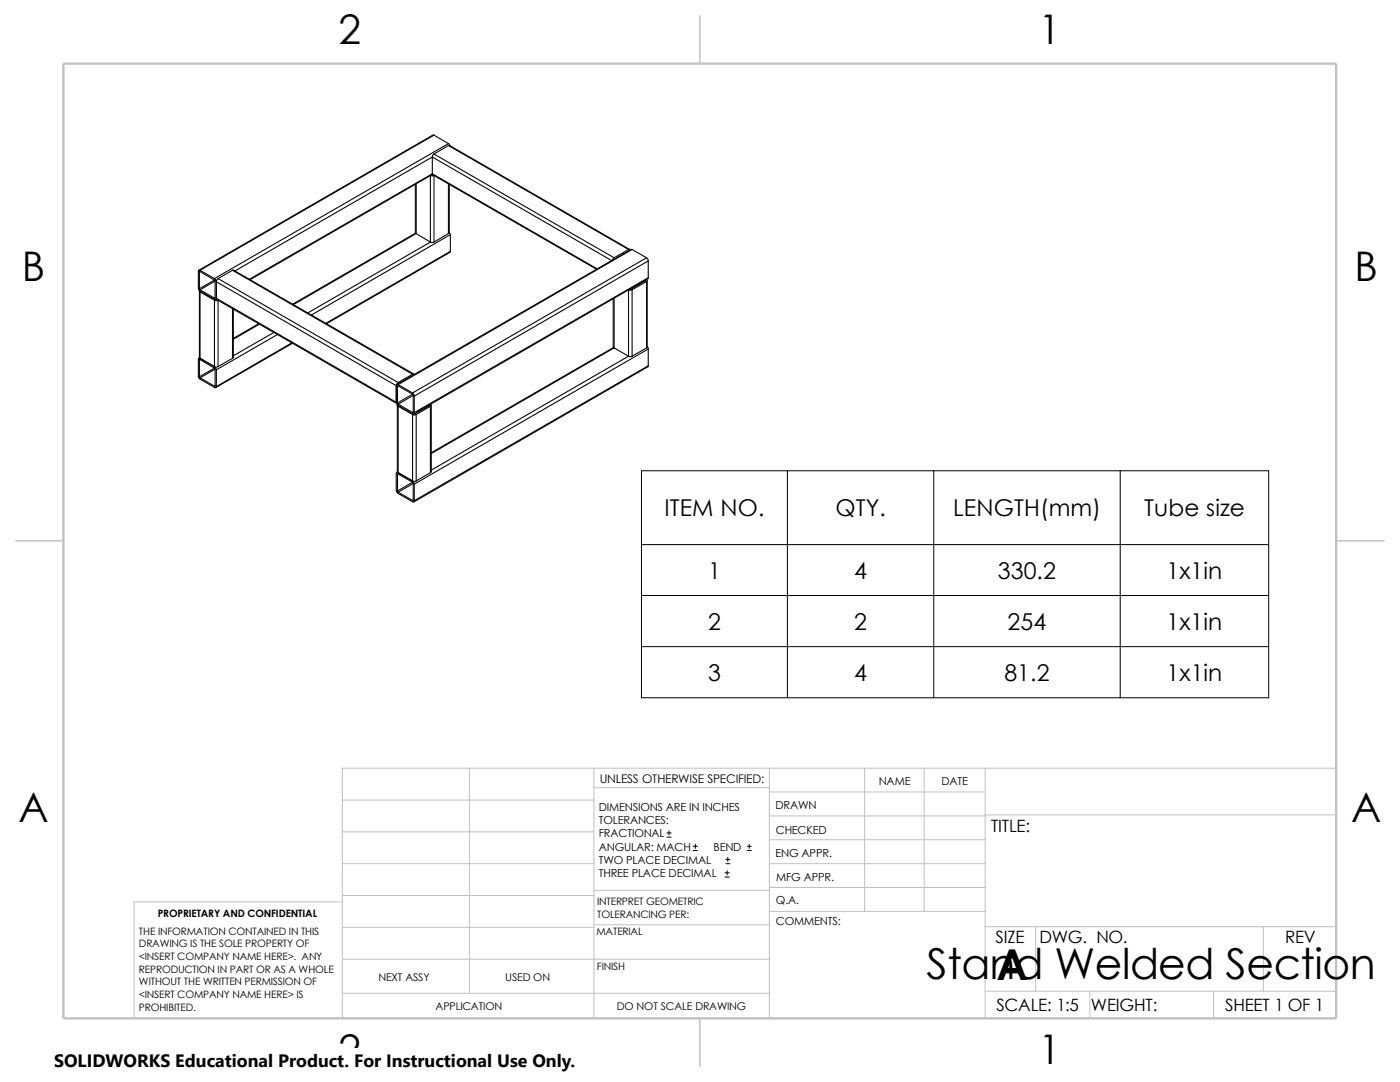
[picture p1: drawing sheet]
<svg xmlns="http://www.w3.org/2000/svg" width="279mm" height="216mm" viewBox="0 0 279 216" stroke-linecap="round" stroke-linejoin="round" font-family="sans-serif">
<g fill="none" stroke="#c0c0c0" stroke-width=".2">
<path d="M68.3 159.6h50.2M93.7 153.3v44.9M118.5 153.3v49.9M118.5 157.2h35M153.5 153.3v49.9M153.5 158h43.1M172.6 153.3v28.6M184.4 153.3v28.6M196.6 153.3v49.9M266.7 153.3h-198.4v49.9M68.3 166h50.2M68.3 172.3h50.2"/>
<path d="M68.3 178.7h50.2M68.3 180h-41.5v23.2M118.5 177.7h35.1M153.5 162.8h43.1M153.5 167.6h43.1M153.5 172.3h43.1M153.5 177.1h43.1M196.6 162.6h70.1M68.3 198.2h85.2M68.3 191.4h85.2M68.3 185h50.2M118.5 184.5h35.1"/>
<path d="M153.6 181.9h43M196.6 184.9h70.1M196.6 197.8h70.1M206.7 184.9v12.9M217.5 197.8v5.4M242.2 197.8v5.4M252.1 184.9v12.9"/>
</g>
<path d="M139.7 3.2v9.5M3.1 107.9h9.6M266.7 107.9h9.5M139.7 203.2v9.5" fill="none" stroke="#c0c0c0" stroke-width=".21"/>
<path d="M12.7 12.7h254v190.5h-254z" fill="none" stroke="#c0c0c0" stroke-width=".47"/>
<g fill="none" stroke="#000" stroke-width=".21">
<path d="M82.9 36.8v9.7l.2 .1M83.1 36.7v9.9M86.1 34.9h.3M86.3 34.7l.1 .2 32.6 18.8M86.3 31.3l-39.4 22.8M86.3 34.7l-36.5 21M86.3 31.3l35.7 20.7M86.3 34.7l32.9 18.9M86.3 31.3v3.4M86.3 34.8l-36.3 21M86.6 27h-.2l-46.7 26.9M86.6 27l-46.7 26.9"/>
<path d="M86.6 27l2.9 1.7M86.6 30.7l36 20.7M86.6 30.7l-.3 .6M89.5 28.7l.3 .4M89.5 29h.2l36 20.8M89.5 36.7v9.9M89.5 28.7l-46.7 26.9M89.5 29l35.9 20.8M89.5 29l-2.9 1.7M89.7 36.8v9.7l-.2 .1M39.8 58l.1 .3M39.8 58v13.4l.1 .1"/>
<path d="M39.8 57.6l.1 .2M39.8 54.3v3.3M39.9 54.2l-.1 .1M39.9 58.3l2.9 1.6M39.9 58.3v13.2M39.9 53.9l2.9 1.7M39.9 57.8l2.9 1.7M39.9 54.2l2.9 1.7M39.9 53.9h-.3v.2v3.6l.3 .4 2.9 1.6a.23 .23 0 0 0 .3 .1 .23 .23 0 0 0 .1-.3M42.8 55.6l.4 .6M42.8 55.9l-3 1.7M42.8 59.9v13.3"/>
<path d="M42.8 59.9h.7v13.3M42.8 55.9l.1 .2M42.9 59.4l-.1 .1M42.9 56.1l-3 1.7M42.9 56.1v3.3M43.2 59.5l.1 .3 35.8 20.7M43.2 56.2v3.3M43.2 56.2l35.9 20.8M43.2 59.5l35.9 20.8M43.2 59.7l-.1 .1h.2M43.5 55.6l-.3 .6M43.5 55.6l36 20.7"/>
<path d="M46.4 53.9h.2l36 20.7M46.4 53.9l35.9 20.8M46.4 53.9l-2.9 1.7M82.9 46.5l-24.5 14.2M83.1 46.6l-24.6 14.2M83.1 46.6l2.8 1.7M85.9 48.3h.7M85.9 48.3v-13.2h.7v13.2M85.9 48.3l-24.5 14.1M89.5 46.6l-2.9 1.7M89.7 46.4l.2 .4M89.9 50.2l-.2 .2-24.5 14.2"/>
<path d="M89.9 46.8l-27.8 16.1M89.9 50.2l-24.9 14.3M89.9 46.8v3.4M122.4 59.6v9.6l.2 .2M122.6 51.4l-.4 .5M122.6 59.5v9.9M125.4 49.8l.4 .1M125.4 49.8l-2.8 1.6M125.6 57.7h.3M125.9 57.6v.1M126.2 57.8h-.8v13.3M126.2 49.8l-.3-.1-46.7 27"/>
<path d="M126.2 57.8v13.3M126.2 49.8l-46.7 27M126.2 49.8l2.8 1.6M128.8 55.9v.1M128.8 56l-2.9 1.7M129 56.2l-2.8 1.6M129 56.2v13.2M129 51.4l-46.7 27M129 55.8l.2 .1-.2 .3M129 51.4l.4 .7M129.2 56v13.3l-.2 .1M129.4 55.4l-.1 .2-46.7 27h.2"/>
<path d="M129.4 52.1v3.3M129.4 52.1l-46.7 26.9M129.4 55.4l-46.7 26.9M39.8 75.2l.1 .2M39.8 71.8v3.4M39.8 71.4l-.1 .1M39.9 71.8h-.1M39.9 71.5l2.9 1.7M39.9 75.4l2.9 1.6M39.9 71.8l2.9 1.6M39.9 71.5l-.3 .1 .1 3.8 3.3 2 .2-.3M42.8 73.2l.4 .6"/>
<path d="M42.8 73.4l-3 1.8M42.8 73.2l.4 .1 .3-.1M42.8 73.4l.1 .3M42.9 77v.1l-.1-.1M42.9 77h-.1M42.9 73.7l-3 1.7M42.9 73.7v3.3M43.2 73.8v3.3M46.4 61.6v9.9M46.4 71.5l-2.9 1.7M46.6 61.7v9.6l-.2 .2M51.6 64.6l-5 2.9"/>
<path d="M51.8 64.7l-5.2 3M54.7 66.3l-8.1 4.7M55.4 66.8l-12.2 7M58.3 68.4l-15.1 8.7M58.4 68.5l-15.3 8.8M79.1 77v3.3M79.3 77.1v3.3M79.5 76.3l-.4 .7M79.5 76.8a.23 .23 0 0 0-.3-.1 .23 .23 0 0 0-.1 .3M79.5 77l-.2 .1M79.5 76.8l2.8 1.6M79.5 77l2.8 1.7"/>
<path d="M82.3 78.7l.2 .2M82.3 74.7h.3M82.3 78.7l-3 1.7M82.3 74.7l-2.8 1.6M82.3 78.4l.4 .6M82.5 78.9l-3 1.7M82.5 78.9v3.3M82.7 79v3.3M122.4 69.3l-36.3 21M122.6 69.4l-36.5 21.1M122.6 69.4l2.8 1.7M125.4 71.1l.4 .1 .4-.1"/>
<path d="M125.4 71.1l-39.3 22.7M129 69.4l-2.8 1.7M129.2 69.1l.2 .5M129.4 73l-.1 .2-46.7 27M129.4 69.6l-46.7 27M129.4 69.6v3.4M129.4 73l-46.7 26.9M79.1 80.3l.3 .6 2.9 1.6a.2 .2 0 0 0 .3 .1 .2 .2 0 0 0 .1-.3M79.3 80.9v13.3l.2 .1M79.3 80.8l.2 .3M79.3 94.2l-.1 .1M79.3 94.7v3.3"/>
<path d="M79.3 98l.2 .2M79.3 80.4l.2 .2M79.5 94.3h-.3l-.1 .1v3.6l.3 .4 2.9 1.7a.2 .2 0 0 0 .3 .1 .2 .2 0 0 0 .1-.3M79.5 94.6l-.2 .1M79.5 81.1l2.8 1.6M79.5 81.1v13.2M79.5 94.3l2.8 1.7M79.5 98.2l2.8 1.7M79.5 94.6l2.8 1.6M79.5 80.6l2.8 1.7M82.3 96.2l.2 .3M82.3 82.7h.8"/>
<path d="M82.3 96h.8M82.3 96.2l-3 1.8M82.3 82.7v13.3M82.3 96l.4 .6M82.5 99.8l-.2 .1M82.5 96.5l-3 1.7M82.5 82.2l-.2 .1M82.5 96.5v3.3M82.7 96.6v3.3M82.8 82.5v.1M83.1 82.7v13.3M85.7 80.9l-2.9 1.7"/>
<path d="M85.7 80.8v.1zM85.9 81.1v13.2M85.9 81.1l-2.8 1.6M85.9 94.3l-2.8 1.7M85.9 80.6l.2 .3-.2 .2M86.1 80.9v13.3l-.2 .1"/>
</g>
<g fill="none" stroke="#000" stroke-width=".2">
<path d="M128 93.9h125.2v45.3h-125.2zM157.1 93.9v45.3M186.4 93.9v45.3M223.6 93.9v45.3M128 108.7h125.2M128 118.8h125.2M128 129h125.2M133.1 167h.8M133.1 166.2h.8M133.5 165.8v.8M138.3 169.7h.9M138.3 168.9h.9"/>
<path d="M138.8 168.4v.9M144.7 175h.8M144.7 174.2h.8M144.9 172.3h.8M144.9 171.5h.8M145.1 173.7v.9M145.2 171.1v.8M149.1 169.7h.8M149.1 168.9h.8M149.5 168.4v.9"/>
</g>
<path d="M10.8 209.2h104.1v6.7h-104.1z" fill="#fff"/>
<g font-size="8.5">
<text x="184.9" y="195.3">Stand Welded Section</text>
<text x="198.8" y="195.5">A</text>
</g>
<g font-size="8.1">
<text x="67.6" y="8.8">2</text>
<text x="207.3" y="8.8">1</text>
<text x="4.4" y="56.1">B</text>
<text x="270.3" y="56.1">B</text>
<text x="3.7" y="164.1">A</text>
<text x="269.6" y="164.1">A</text>
<text x="67.6" y="212.3">2</text>
<text x="207.3" y="212.3">1</text>
</g>
<g font-size="4.6">
<text x="132.6" y="103">ITEM NO.</text>
<text x="166.7" y="103">QTY.</text>
<text x="190.2" y="103">LENGTH(mm)</text>
<text x="228.4" y="103">Tube size</text>
<text x="141.3" y="115.5">1</text>
<text x="170.4" y="115.5">4</text>
<text x="199.1" y="115.5">330.2</text>
<text x="232.8" y="115.5">1x1in</text>
<text x="141.3" y="125.7">2</text>
<text x="170.4" y="125.7">2</text>
<text x="201.1" y="125.7">254</text>
<text x="232.8" y="125.7">1x1in</text>
<text x="141.3" y="135.9">3</text>
<text x="170.4" y="135.9">4</text>
<text x="200.4" y="135.9">81.2</text>
<text x="232.8" y="135.9">1x1in</text>
</g>
<text font-size="3.6" x="10.8" y="213">SOLIDWORKS Educational Product. For Instructional Use Only.</text>
<g font-size="3.4">
<text x="197.8" y="166">TITLE:</text>
<text x="198.7" y="188.1">SIZE</text>
<text x="207.5" y="188.1">DWG. NO.</text>
<text x="256.5" y="188.2">REV</text>
<text x="198.8" y="201.7">SCALE: 1:5</text>
<text x="217.7" y="201.8">WEIGHT:</text>
<text x="244.5" y="201.7">SHEET 1 OF 1</text>
</g>
<text font-size="2.4" x="119.7" y="156.2">UNLESS OTHERWISE SPECIFIED:</text>
<g font-size="2.2">
<text x="119.5" y="161.8">DIMENSIONS ARE IN INCHES</text>
<text x="154.8" y="161.5">DRAWN</text>
<text x="175.4" y="156.7">NAME</text>
<text x="187.9" y="156.7">DATE</text>
<text x="119.5" y="164.4">TOLERANCES:</text>
<text x="119.5" y="167.1">FRACTIONAL</text>
<text x="154.8" y="166.3">CHECKED</text>
<text x="119.5" y="172.4">TWO PLACE DECIMAL</text>
<text x="119.5" y="169.8">ANGULAR: MACH</text>
<text x="142.4" y="169.8">BEND</text>
<text x="154.8" y="171">ENG APPR.</text>
<text x="119.5" y="175">THREE PLACE DECIMAL</text>
<text x="154.9" y="175.7">MFG APPR.</text>
<text x="154.9" y="184.7">COMMENTS:</text>
<text x="154.9" y="180.5">Q.A.</text>
</g>
<g font-size="2.1">
<text x="75.5" y="195.7">NEXT ASSY</text>
<text x="100.8" y="195.7">USED ON</text>
<text x="86.9" y="201.5">APPLICATION</text>
<text x="123.1" y="201.6">DO NOT SCALE DRAWING</text>
</g>
<g font-size="2">
<text x="31.5" y="183">PROPRIETARY AND CONFIDENTIAL</text>
<text x="119.2" y="183.1">TOLERANCING PER:</text>
<text x="119.2" y="180.6">INTERPRET GEOMETRIC</text>
<text x="27.7" y="186.5">THE INFORMATION CONTAINED IN THIS</text>
<text x="27.7" y="189.1">DRAWING IS THE SOLE PROPERTY OF</text>
<text x="27.7" y="191.6">&lt;INSERT COMPANY NAME HERE&gt;. ANY</text>
<text x="119" y="186.6">MATERIAL</text>
<text x="27.7" y="194.1">REPRODUCTION IN PART OR AS A WHOLE</text>
<text x="27.7" y="196.6">WITHOUT THE WRITTEN PERMISSION OF</text>
<text x="119.1" y="193.5">FINISH</text>
<text x="27.7" y="199.1">&lt;INSERT COMPANY NAME HERE&gt; IS</text>
<text x="27.7" y="201.7">PROHIBITED.</text>
</g>
</svg>
